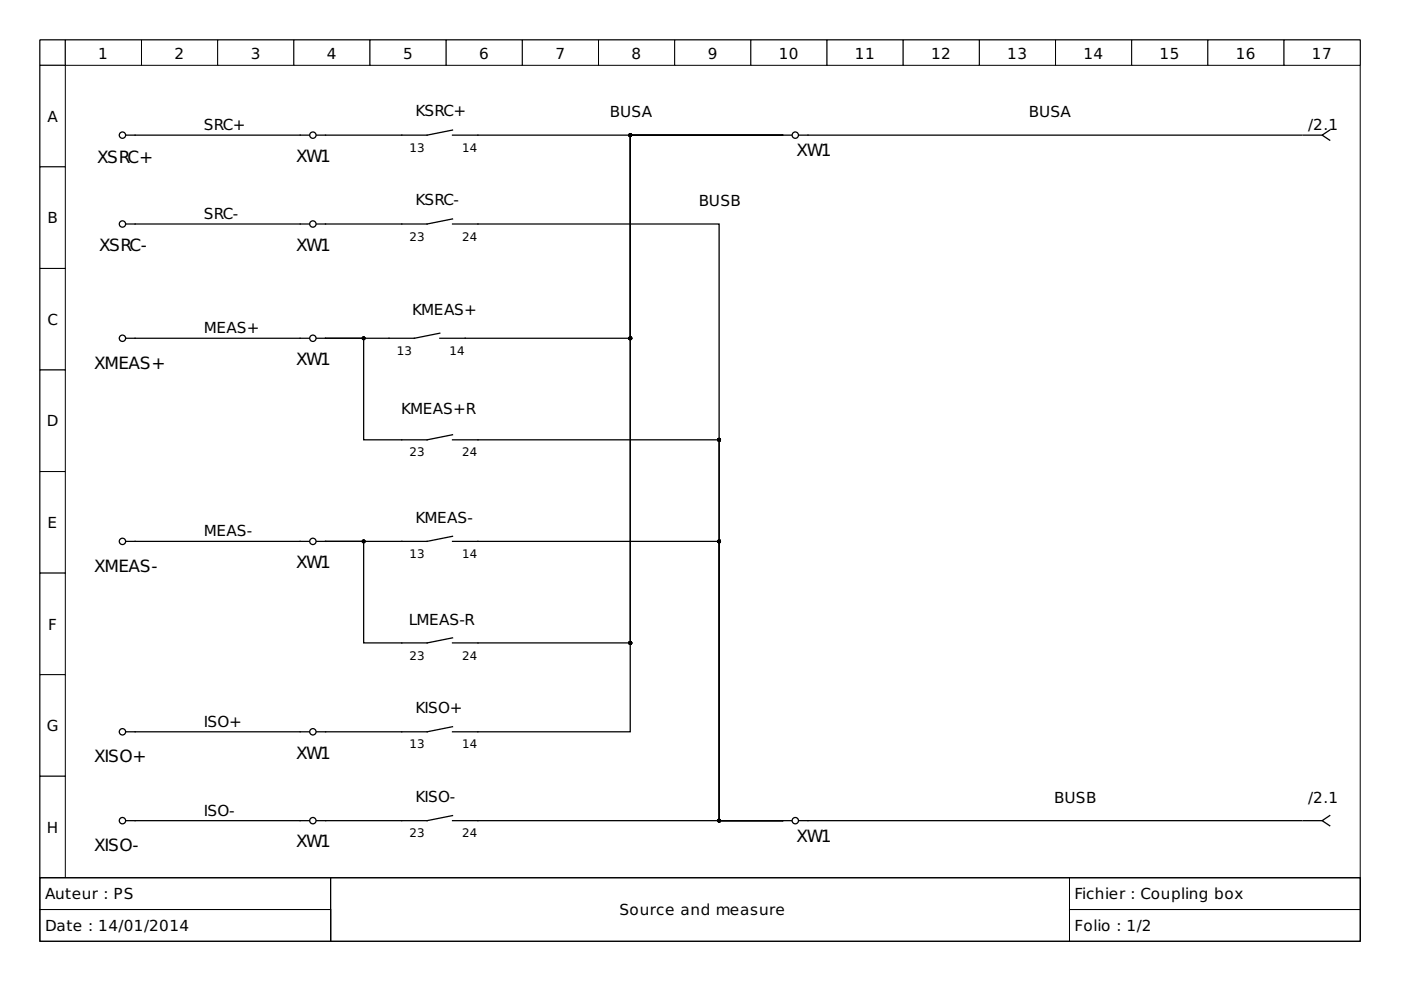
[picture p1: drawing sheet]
<svg xmlns="http://www.w3.org/2000/svg" width="297mm" height="210mm" viewBox="0 0 297 210" stroke-linecap="round" stroke-linejoin="round" font-family="sans-serif">
<path d="M8.5 8.5h279.9v177.6h-279.9z" fill="none" stroke="#000" stroke-width=".21"/>
<g fill="#fff" stroke="#000" stroke-width=".21">
<path d="M8.5 8.5h5.3v5.3h-5.3z"/>
<path d="M13.8 8.5h16.2v5.3h-16.2z"/>
<path d="M30 8.5h16.1v5.3h-16.1z"/>
<path d="M46.1 8.5h16.2v5.3h-16.2z"/>
<path d="M62.3 8.5h16.1v5.3h-16.1z"/>
<path d="M78.4 8.5h16.2v5.3h-16.2z"/>
<path d="M94.6 8.5h16.1v5.3h-16.1z"/>
<path d="M110.7 8.5h16.2v5.3h-16.2z"/>
<path d="M126.9 8.5h16.1v5.3h-16.1z"/>
<path d="M143 8.5h16.2v5.3h-16.2z"/>
<path d="M159.2 8.5h16.1v5.3h-16.1z"/>
<path d="M175.3 8.5h16.2v5.3h-16.2z"/>
<path d="M191.5 8.5h16.1v5.3h-16.1z"/>
<path d="M207.6 8.5h16.2v5.3h-16.2z"/>
<path d="M223.8 8.5h16.1v5.3h-16.1z"/>
<path d="M239.9 8.5h16.2v5.3h-16.2z"/>
<path d="M256.1 8.5h16.1v5.3h-16.1z"/>
<path d="M272.2 8.5h16.2v5.3h-16.2z"/>
<path d="M8.5 13.8h5.3v21.6h-5.3z"/>
<path d="M8.5 35.4h5.3v21.5h-5.3z"/>
<path d="M8.5 56.9h5.3v21.5h-5.3z"/>
<path d="M8.5 78.4h5.3v21.6h-5.3z"/>
<path d="M8.5 100h5.3v21.5h-5.3z"/>
<path d="M8.5 121.5h5.3v21.5h-5.3z"/>
<path d="M8.5 143h5.3v21.6h-5.3z"/>
<path d="M8.5 164.6h5.3v21.5h-5.3z"/>
<path d="M8.5 186.1h279.9v13.5h-279.9z"/>
<path d="M8.5 186.1h61.6v6.7h-61.6z"/>
</g>
<path d="M8.5 186.1h61.6v6.7h-61.6z" fill="none" stroke="#000" stroke-width=".21"/>
<path d="M70.1 186.1h156.7v13.5h-156.7z" fill="#fff" stroke="#000" stroke-width=".21"/>
<path d="M70.1 186.1h156.7v13.5h-156.7z" fill="none" stroke="#000" stroke-width=".21"/>
<path d="M226.8 186.1h61.6v6.7h-61.6z" fill="#fff" stroke="#000" stroke-width=".21"/>
<path d="M226.8 186.1h61.6v6.7h-61.6z" fill="none" stroke="#000" stroke-width=".21"/>
<path d="M8.5 192.8h61.6v6.8h-61.6z" fill="#fff" stroke="#000" stroke-width=".21"/>
<path d="M8.5 192.8h61.6v6.8h-61.6z" fill="none" stroke="#000" stroke-width=".21"/>
<path d="M226.8 192.8h61.6v6.8h-61.6z" fill="#fff" stroke="#000" stroke-width=".21"/>
<path d="M226.8 192.8h61.6v6.8h-61.6z" fill="none" stroke="#000" stroke-width=".21"/>
<g fill="none" stroke="#000" stroke-width=".27">
<path d="M26.8 28.7h38.7M95.9 28.7h70M95.9 27.6l-5.3 1.1h-23.5M165.9 28.7h-32.3v43h-40.3M165.9 28.7h-32.3v107.6h-37.7M165.9 28.7h-32.3v126.5h-37.7M165.9 28.7h1.9M169.4 28.7h106.6M276.3 28.7h3.9M281.9 27.6l-1.6 1.1 1.6 1M26.8 47.5h38.7M95.9 46.4l-5.3 1.1h-23.5"/>
<path d="M95.9 47.5h56.6v126.5h13.4M26.8 71.7h38.7M67.1 71.7h1.9M69 71.7h8.1v21.6h13.5l5.3-1.1M93.3 70.6l-5.4 1.1h-18.9M95.9 93.3h56.6v80.7h13.4M26.8 114.8h38.7M67.1 114.8h1.9M69 114.8h8.1v21.5h13.5l5.3-1.1M95.9 113.7l-5.3 1.1h-21.6M95.9 114.8h56.6v59.2h13.4M26.8 155.2h38.7"/>
<path d="M95.9 154.1l-5.3 1.1h-23.5M26.8 174h38.7M95.9 172.9l-5.3 1.1h-23.5M95.9 174h70M165.9 174h1.9M169.4 174h106.6M276.3 174h3.9M281.9 172.9l-1.6 1.1 1.6 1.1"/>
<circle cx="26" cy="28.7" r=".67"/>
<circle cx="66.3" cy="28.7" r=".67"/>
<circle cx="168.6" cy="28.7" r=".67"/>
<circle cx="26" cy="47.5" r=".67"/>
<circle cx="66.3" cy="47.5" r=".67"/>
<circle cx="26" cy="71.7" r=".67"/>
<circle cx="66.3" cy="71.7" r=".67"/>
<circle cx="26" cy="114.8" r=".67"/>
<circle cx="66.3" cy="114.8" r=".67"/>
<circle cx="26" cy="155.2" r=".67"/>
<circle cx="66.3" cy="155.2" r=".67"/>
<circle cx="26" cy="174" r=".67"/>
<circle cx="66.3" cy="174" r=".67"/>
<circle cx="168.6" cy="174" r=".67"/>
</g>
<g fill="#000" stroke="#000" stroke-width=".27">
<circle cx="133.6" cy="28.7" r=".27"/>
<circle cx="77.1" cy="71.7" r=".27"/>
<circle cx="133.6" cy="71.7" r=".27"/>
<circle cx="152.5" cy="93.3" r=".27"/>
<circle cx="77.1" cy="114.8" r=".27"/>
<circle cx="152.5" cy="114.8" r=".27"/>
<circle cx="133.6" cy="136.3" r=".27"/>
<circle cx="152.5" cy="174" r=".27"/>
</g>
<g font-size="3.6">
<text x="20.6" y="34.5">XSRC+</text>
<text x="62.8" y="34.3">XW1</text>
<text x="168.9" y="33.1">XW1</text>
<text x="21" y="53.2">XSRC-</text>
<text x="62.8" y="53.2">XW1</text>
<text x="62.8" y="77.4">XW1</text>
<text x="20" y="78.2">XMEAS+</text>
<text x="20" y="121.3">XMEAS-</text>
<text x="62.8" y="120.4">XW1</text>
<text x="20" y="161.6">XISO+</text>
<text x="62.8" y="160.8">XW1</text>
<text x="62.8" y="179.7">XW1</text>
<text x="168.9" y="178.5">XW1</text>
<text x="20" y="180.5">XISO-</text>
</g>
<g font-size="3.2">
<text x="20.8" y="12.5">1</text>
<text x="37" y="12.5">2</text>
<text x="53.1" y="12.5">3</text>
<text x="69.3" y="12.5">4</text>
<text x="85.4" y="12.5">5</text>
<text x="101.6" y="12.5">6</text>
<text x="117.7" y="12.5">7</text>
<text x="133.9" y="12.5">8</text>
<text x="150" y="12.5">9</text>
<text x="165.1" y="12.5">10</text>
<text x="181.3" y="12.5">11</text>
<text x="197.4" y="12.5">12</text>
<text x="213.6" y="12.5">13</text>
<text x="229.7" y="12.5">14</text>
<text x="245.9" y="12.5">15</text>
<text x="262" y="12.5">16</text>
<text x="278.2" y="12.5">17</text>
<text x="10.1" y="25.8">A</text>
<text x="43.2" y="27.6">SRC+</text>
<text x="88.1" y="24.7">KSRC+</text>
<text x="129.3" y="24.9">BUSA</text>
<text x="218.1" y="24.9">BUSA</text>
<text x="277.4" y="27.6">/2.1</text>
<text x="10.1" y="47.3">B</text>
<text x="43.2" y="46.4">SRC-</text>
<text x="88.1" y="43.5">KSRC-</text>
<text x="148.2" y="43.7">BUSB</text>
<text x="10.1" y="68.9">C</text>
<text x="43.2" y="70.6">MEAS+</text>
<text x="87.4" y="66.8">KMEAS+</text>
<text x="85.1" y="87.9">KMEAS+R</text>
<text x="9.9" y="90.4">D</text>
<text x="10.1" y="111.9">E</text>
<text x="43.2" y="113.7">MEAS-</text>
<text x="88.1" y="110.8">KMEAS-</text>
<text x="10.2" y="133.5">F</text>
<text x="86.7" y="132.6">LMEAS-R</text>
<text x="9.9" y="155">G</text>
<text x="43.2" y="154.1">ISO+</text>
<text x="88.1" y="151.2">KISO+</text>
<text x="43.2" y="172.9">ISO-</text>
<text x="88.1" y="170">KISO-</text>
<text x="223.5" y="170.2">BUSB</text>
<text x="277.4" y="170.2">/2.1</text>
<text x="9.9" y="176.5">H</text>
<text x="9.5" y="190.7">Auteur : PS</text>
<text x="227.8" y="190.7">Fichier : Coupling box</text>
<text x="9.5" y="197.4">Date : 14/01/2014</text>
<text x="131.3" y="194.1">Source and measure</text>
<text x="227.8" y="197.4">Folio : 1/2</text>
</g>
<g font-size="2.5">
<text x="86.8" y="32.2">13</text>
<text x="98" y="32.2">14</text>
<text x="86.8" y="51">23</text>
<text x="98" y="51">24</text>
<text x="84.1" y="75.2">13</text>
<text x="95.3" y="75.2">14</text>
<text x="86.8" y="96.8">23</text>
<text x="98" y="96.8">24</text>
<text x="86.8" y="118.3">13</text>
<text x="98" y="118.3">14</text>
<text x="86.8" y="139.8">23</text>
<text x="98" y="139.8">24</text>
<text x="86.8" y="158.7">13</text>
<text x="98" y="158.7">14</text>
<text x="86.8" y="177.5">23</text>
<text x="98" y="177.5">24</text>
</g>
</svg>
